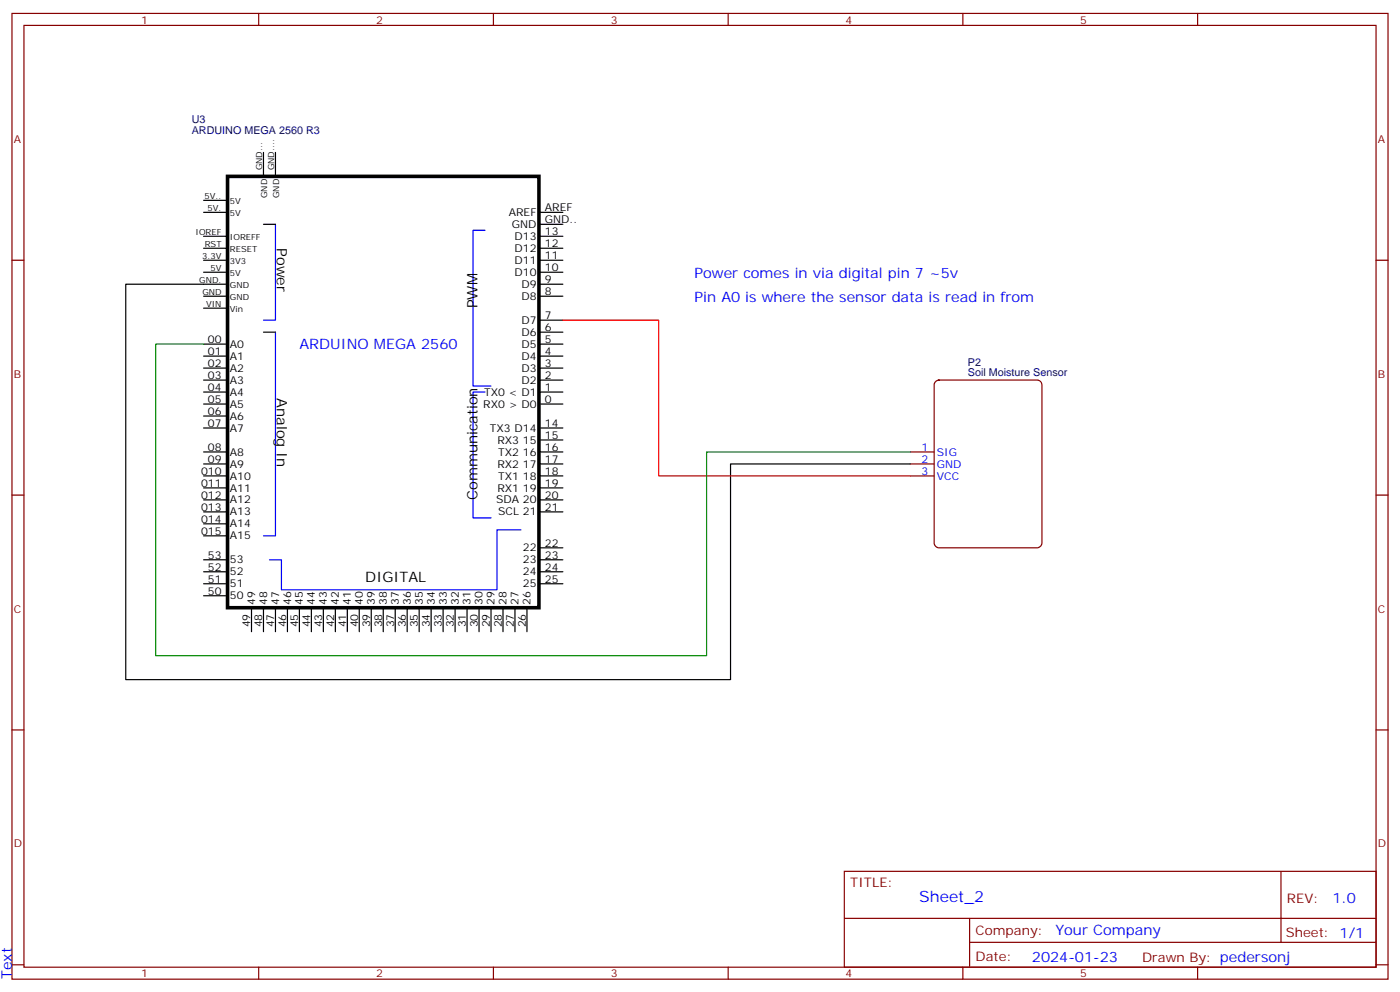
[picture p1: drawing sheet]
<svg xmlns="http://www.w3.org/2000/svg" width="412mm" height="292mm" viewBox="0 0 412 292" stroke-linecap="round" stroke-linejoin="round" font-family="sans-serif">
<g fill="none" stroke="#870000" stroke-width=".35">
<path d="M3.5 4h405.4v284.3h-405.4zM7.1 7.5h398.2v277.3h-398.2zM76.2 4v3.5M145.3 4v3.5M214.5 4v3.5M283.6 4v3.5M352.8 4v3.5M3.5 76.6h3.6M405.3 76.6h3.6M3.5 145.8h3.6M405.3 145.8h3.6M3.5 214.9h3.6"/>
<path d="M405.3 214.9h3.6M248.7 256.5h156.6v28.3h-156.6zM377.3 256.6v20.8M248.7 270.4h156.5M285.6 277.4h119.6M285.6 270.4v14.1M3.5 284.1h3.6M76.2 284.8v3.5M145.3 284.8v3.5M214.5 284.8v3.5M283.6 284.8v3.5M352.8 284.8v3.5"/>
<path d="M405.3 284.1h3.6"/>
</g>
<g fill="none" stroke="#000" stroke-width=".35">
<path d="M60 59h7M77.6 44.9v7M81.1 44.9v7M60 76.6h7M60 73.1h7M60 69.6h7M60 62.5h7M77.6 66h3.5M158.7 76.6h7.1M158.7 73.1h7.1M158.7 69.6h7.1M158.7 62.5h7.1"/>
<path d="M158.7 66h7.1M60 87.2h7M60 83.7h7M60 80.2h7M60 90.7h7M77.6 97.8h3.5M158.7 94.3h7.1M158.7 87.2h7.1M158.7 83.7h7.1M158.7 80.2h7.1M158.7 97.8h7.1M60 101.3h7"/>
<path d="M60 104.8h7M60 108.4h7M60 111.9h7M60 115.4h7M60 119h7M158.7 101.3h7.1M158.7 104.8h7.1M158.7 108.4h7.1M158.7 111.9h7.1M158.7 115.4h7.1M158.7 119h7.1M60 122.5h7"/>
<path d="M60 126h7M60 133.1h7M60 136.6h7M158.7 126h7.1M158.7 133.1h7.1M158.7 136.6h7.1M158.7 129.5h7.1M60 140.1h7M60 143.7h7M60 147.2h7M60 150.7h7M60 154.2h7"/>
<path d="M60 157.8h7M158.7 140.1h7.1M158.7 143.7h7.1M158.7 147.2h7.1M158.7 150.7h7.1M60 168.3h7M60 164.8h7M60 171.9h7M60 175.4h7M74.1 178.9v7.1M77.6 178.9v7.1M81.1 178.9v7.1"/>
<path d="M84.7 178.9v7.1M88.2 178.9v7.1M91.7 178.9v7.1M95.2 178.9v7.1M98.8 178.9v7.1M102.3 178.9v7.1M105.8 178.9v7.1M109.4 178.9v7.1M112.9 178.9v7.1M116.4 178.9v7.1M119.9 178.9v7.1M123.5 178.9v7.1"/>
<path d="M127 178.9v7.1M130.5 178.9v7.1M134.1 178.9v7.1M137.6 178.9v7.1M141.1 178.9v7.1M144.6 178.9v7.1M148.2 178.9v7.1M151.7 178.9v7.1M155.2 178.9v7.1M158.7 168.3h7.1M158.7 164.8h7.1M158.7 171.9h7.1"/>
<path d="M158.7 161.3h7.1"/>
</g>
<path d="M67 51.9h91.7v127h-91.7z" fill="none" stroke="#000" stroke-width="1.1"/>
<path d="M81.1 66v28.3h-3.5M142.9 67.8h-3.6v45.9h5.3M81.1 97.8v60h-3.5M142.9 115.4h-3.6v37.1h5.3M153.5 156h-7.1v17.6h-63.5v-8.8h-3.5" fill="none" stroke="#00f" stroke-width=".35"/>
<path d="M275.5 112.5l1.1-.6h28.9a1.41 1.41 0 0 1 1.4 1.4v46.6a1.51 1.51 0 0 1-1.4 1.4h-28.9a1.51 1.51 0 0 1-1.4-1.4v-46.6z" fill="#fff" stroke="#800000" stroke-width=".35"/>
<path d="M268.1 133.1h7.1M268.1 136.6h7.1M268.1 140.1h7.1" fill="none" stroke="#870000" stroke-width=".35"/>
<path d="M60 83.7h-23v116.4h178.2v-63.5h52.9" fill="none" stroke="#000" stroke-width=".35"/>
<path d="M165.8 94.3h28.2v45.8h74.1" fill="none" stroke="#f00" stroke-width=".35"/>
<path d="M60 101.3h-14.1v91.7h162.2v-59.9h60" fill="none" stroke="#008700" stroke-width=".35"/>
<text font-size="4.6" fill="#00f" x="270.8" y="265.6">Sheet_2</text>
<g font-size="4.2">
<text x="81.6" y="73.1" transform="rotate(90 81.6 73.1)">Pow</text>
<text x="81.6" y="81.7" transform="rotate(90 81.6 81.7)">er</text>
<text x="140.7" y="90.7" transform="rotate(-90 140.7 90.7)">PWM</text>
<text x="81.6" y="117.2" transform="rotate(90 81.6 117.2)">Analog In</text>
<text x="140.7" y="147.2" transform="rotate(-90 140.7 147.2)">Communication</text>
<text x="107.6" y="171.4">DIGITAL</text>
</g>
<g font-size="4.2" fill="#00f">
<text x="204.6" y="81.9">Pow</text>
<text x="213.2" y="81.9">er comes in via digital pin 7 ~5v</text>
<text x="204.6" y="89">Pin A0 is w</text>
<text x="227.9" y="89">here the sensor data is read in from</text>
<text x="88.2" y="102.6">ARDUINO MEGA 2560</text>
<text x="392.5" y="265.8">1.0</text>
<text x="310.9" y="275.4">Your Company</text>
<text x="304" y="283.2">2024-01-23</text>
<text x="3.5" y="288.3" transform="rotate(-90 3.5 288.3)">Text</text>
</g>
<g font-size="3.9" fill="#800">
<text x="250.5" y="261.1">TITLE:</text>
<text x="379.1" y="265.8">REV:</text>
<text x="287.4" y="275.3">Company:</text>
<text x="378.7" y="275.9">Sheet: 1/1</text>
<text x="287.4" y="283">Date:</text>
<text x="336.4" y="283.1">Draw</text>
<text x="346.6" y="283.1">n By: pedersonj</text>
</g>
<g font-size="3.2" fill="#800">
<text x="41.6" y="6.9">1</text>
<text x="110.8" y="6.9">2</text>
<text x="179.9" y="6.9">3</text>
<text x="249.1" y="6.9">4</text>
<text x="318.2" y="6.9">5</text>
<text x="4.1" y="42.1">A</text>
<text x="405.9" y="42.1">A</text>
<text x="4.1" y="111.2">B</text>
<text x="405.9" y="111.2">B</text>
<text x="4.1" y="180.3">C</text>
<text x="405.9" y="180.3">C</text>
<text x="4.1" y="249.5">D</text>
<text x="405.9" y="249.5">D</text>
<text x="41.6" y="287.8">1</text>
<text x="110.8" y="287.8">2</text>
<text x="179.9" y="287.8">3</text>
<text x="249.1" y="287.8">4</text>
<text x="318.2" y="287.8">5</text>
</g>
<g font-size="3.2" fill="#000080">
<text x="56.5" y="39.5">ARDUINO MEGA 2560 R3</text>
<text x="56.5" y="36.3">U3</text>
<text x="285.1" y="107.6">P2</text>
<text x="285.1" y="110.8">Soil Moisture Sensor</text>
</g>
<g font-size="3.2">
<text x="149.8" y="63.6">AREF</text>
<text x="160.5" y="62.2">AREF</text>
<text x="160.5" y="65.7">GND..</text>
<text x="150.8" y="67.1">GND</text>
<text x="151.6" y="70.6">D13</text>
<text x="160.5" y="69.2">13</text>
<text x="151.6" y="77.7">D11</text>
<text x="151.6" y="74.2">D12</text>
<text x="160.5" y="76.3">11</text>
<text x="160.5" y="72.7">12</text>
<text x="151.6" y="81.2">D10</text>
<text x="160.5" y="83.3">9</text>
<text x="160.5" y="79.8">10</text>
<text x="153.6" y="88.3">D8</text>
<text x="153.6" y="84.7">D9</text>
<text x="160.5" y="86.9">8</text>
<text x="153.6" y="95.3">D7</text>
<text x="160.5" y="93.9">7</text>
<text x="61.2" y="101">00</text>
<text x="153.6" y="98.8">D6</text>
<text x="160.5" y="101">5</text>
<text x="160.5" y="97.4">6</text>
<text x="61.2" y="104.5">01</text>
<text x="67.7" y="102.4">A0</text>
<text x="67.7" y="105.9">A1</text>
<text x="153.6" y="105.9">D4</text>
<text x="153.6" y="102.4">D5</text>
<text x="160.5" y="104.5">4</text>
<text x="61.2" y="108">02</text>
<text x="61.2" y="111.5">03</text>
<text x="67.7" y="109.4">A2</text>
<text x="67.7" y="113">A3</text>
<text x="153.6" y="113">D2</text>
<text x="153.6" y="109.4">D3</text>
<text x="160.5" y="111.5">2</text>
<text x="160.5" y="108">3</text>
<text x="61.2" y="115.1">04</text>
<text x="61.2" y="118.6">05</text>
<text x="67.7" y="116.5">A4</text>
<text x="142.6" y="116.5">TX0 &lt; D1</text>
<text x="160.5" y="118.6">0</text>
<text x="160.5" y="115.1">1</text>
<text x="61.2" y="122.1">06</text>
<text x="61.2" y="125.7">07</text>
<text x="67.7" y="120">A5</text>
<text x="67.7" y="123.5">A6</text>
<text x="142.4" y="120">RX0 &gt; D0</text>
<text x="160.5" y="125.7">14</text>
<text x="67.7" y="127.1">A7</text>
<text x="144.3" y="127.1">TX3 D14</text>
<text x="146.5" y="130.6">RX3 15</text>
<text x="160.5" y="129.2">15</text>
<text x="61.2" y="132.7">08</text>
<text x="61.2" y="136.2">09</text>
<text x="67.7" y="134.1">A8</text>
<text x="67.7" y="137.7">A9</text>
<text x="146.5" y="137.7">RX2 17</text>
<text x="146.8" y="134.1">TX2 16</text>
<text x="160.5" y="136.2">17</text>
<text x="160.5" y="132.7">16</text>
<text x="59.2" y="139.8">010</text>
<text x="59.2" y="143.3">011</text>
<text x="67.7" y="141.2">A10</text>
<text x="146.8" y="141.2">TX1 18</text>
<text x="160.5" y="143.3">19</text>
<text x="160.5" y="139.8">18</text>
<text x="59.2" y="146.8">012</text>
<text x="67.7" y="144.7">A11</text>
<text x="67.7" y="148.2">A12</text>
<text x="146.1" y="148.2">SDA 20</text>
<text x="146.5" y="144.7">RX1 19</text>
<text x="160.5" y="146.8">20</text>
<text x="59.2" y="150.4">013</text>
<text x="59.2" y="153.9">014</text>
<text x="67.7" y="151.8">A13</text>
<text x="67.7" y="155.3">A14</text>
<text x="146.7" y="151.8">SCL 21</text>
<text x="160.5" y="150.4">21</text>
<text x="59.2" y="157.4">015</text>
<text x="67.7" y="158.8">A15</text>
<text x="160.5" y="160.9">22</text>
<text x="61.2" y="164.5">53</text>
<text x="61.2" y="168">52</text>
<text x="67.7" y="165.9">53</text>
<text x="154" y="165.9">23</text>
<text x="154" y="162.3">22</text>
<text x="160.5" y="168">24</text>
<text x="160.5" y="164.5">23</text>
<text x="61.2" y="171.5">51</text>
<text x="67.7" y="172.9">51</text>
<text x="67.7" y="169.4">52</text>
<text x="154" y="169.4">24</text>
<text x="154" y="172.9">25</text>
<text x="160.5" y="171.5">25</text>
<text x="61.2" y="175">50</text>
<text x="67.7" y="176.5">50</text>
<text x="75.1" y="178.2" transform="rotate(-90 75.1 178.2)">49</text>
<text x="78.7" y="178.2" transform="rotate(-90 78.7 178.2)">48</text>
<text x="82.2" y="178.2" transform="rotate(-90 82.2 178.2)">47</text>
<text x="85.7" y="178.2" transform="rotate(-90 85.7 178.2)">46</text>
<text x="89.3" y="178.2" transform="rotate(-90 89.3 178.2)">45</text>
<text x="92.8" y="178.2" transform="rotate(-90 92.8 178.2)">44</text>
<text x="96.3" y="178.2" transform="rotate(-90 96.3 178.2)">43</text>
<text x="99.8" y="178.2" transform="rotate(-90 99.8 178.2)">42</text>
<text x="103.4" y="178.2" transform="rotate(-90 103.4 178.2)">41</text>
<text x="106.9" y="178.2" transform="rotate(-90 106.9 178.2)">40</text>
<text x="110.4" y="178.2" transform="rotate(-90 110.4 178.2)">39</text>
<text x="113.9" y="178.2" transform="rotate(-90 113.9 178.2)">38</text>
<text x="117.5" y="178.2" transform="rotate(-90 117.5 178.2)">37</text>
<text x="121" y="178.2" transform="rotate(-90 121 178.2)">36</text>
<text x="124.5" y="178.2" transform="rotate(-90 124.5 178.2)">35</text>
<text x="128.1" y="178.2" transform="rotate(-90 128.1 178.2)">34</text>
<text x="131.6" y="178.2" transform="rotate(-90 131.6 178.2)">33</text>
<text x="135.1" y="178.2" transform="rotate(-90 135.1 178.2)">32</text>
<text x="138.6" y="178.2" transform="rotate(-90 138.6 178.2)">31</text>
<text x="142.2" y="178.2" transform="rotate(-90 142.2 178.2)">30</text>
<text x="145.7" y="178.2" transform="rotate(-90 145.7 178.2)">29</text>
<text x="149.2" y="178.2" transform="rotate(-90 149.2 178.2)">28</text>
<text x="152.8" y="178.2" transform="rotate(-90 152.8 178.2)">27</text>
<text x="156.3" y="178.2" transform="rotate(-90 156.3 178.2)">26</text>
<text x="73.7" y="184.7" transform="rotate(-90 73.7 184.7)">49</text>
<text x="77.3" y="184.7" transform="rotate(-90 77.3 184.7)">48</text>
<text x="80.8" y="184.7" transform="rotate(-90 80.8 184.7)">47</text>
<text x="84.3" y="184.7" transform="rotate(-90 84.3 184.7)">46</text>
<text x="87.8" y="184.7" transform="rotate(-90 87.8 184.7)">45</text>
<text x="91.4" y="184.7" transform="rotate(-90 91.4 184.7)">44</text>
<text x="94.9" y="184.7" transform="rotate(-90 94.9 184.7)">43</text>
<text x="98.4" y="184.7" transform="rotate(-90 98.4 184.7)">42</text>
<text x="102" y="184.7" transform="rotate(-90 102 184.7)">41</text>
<text x="105.5" y="184.7" transform="rotate(-90 105.5 184.7)">40</text>
<text x="109" y="184.7" transform="rotate(-90 109 184.7)">39</text>
<text x="112.5" y="184.7" transform="rotate(-90 112.5 184.7)">38</text>
<text x="116.1" y="184.7" transform="rotate(-90 116.1 184.7)">37</text>
<text x="119.6" y="184.7" transform="rotate(-90 119.6 184.7)">36</text>
<text x="123.1" y="184.7" transform="rotate(-90 123.1 184.7)">35</text>
<text x="126.6" y="184.7" transform="rotate(-90 126.6 184.7)">34</text>
<text x="130.2" y="184.7" transform="rotate(-90 130.2 184.7)">33</text>
<text x="133.7" y="184.7" transform="rotate(-90 133.7 184.7)">32</text>
<text x="137.2" y="184.7" transform="rotate(-90 137.2 184.7)">31</text>
<text x="140.8" y="184.7" transform="rotate(-90 140.8 184.7)">30</text>
<text x="144.3" y="184.7" transform="rotate(-90 144.3 184.7)">29</text>
<text x="147.8" y="184.7" transform="rotate(-90 147.8 184.7)">28</text>
<text x="151.3" y="184.7" transform="rotate(-90 151.3 184.7)">27</text>
<text x="154.9" y="184.7" transform="rotate(-90 154.9 184.7)">26</text>
</g>
<g font-size="3.2" fill="#00f">
<text x="271.5" y="132.8">1</text>
<text x="271.5" y="136.4">2</text>
<text x="276" y="134.2">SIG</text>
<text x="276" y="137.8">GND</text>
<text x="271.5" y="139.9">3</text>
<text x="276" y="141.3">VCC</text>
</g>
<g font-size="2.5">
<text x="77.3" y="50.2" transform="rotate(-90 77.3 50.2)">GND...</text>
<text x="80.8" y="50.2" transform="rotate(-90 80.8 50.2)">GND....</text>
<text x="60.2" y="58.6">5V..</text>
<text x="78.7" y="58.3" transform="rotate(-90 78.7 58.3)">GND</text>
<text x="82.2" y="58.3" transform="rotate(-90 82.2 58.3)">GND</text>
<text x="61.1" y="62.2">5V.</text>
<text x="67.7" y="60">5V</text>
<text x="67.7" y="63.6">5V</text>
<text x="57.6" y="69.2">IOREF</text>
<text x="67.7" y="70.6">IOREFF</text>
<text x="59.5" y="76.3">3.3V</text>
<text x="60.3" y="72.7">RST</text>
<text x="67.7" y="77.7">3V3</text>
<text x="67.7" y="74.2">RESET</text>
<text x="58.7" y="83.3">GND.</text>
<text x="62" y="79.8">5V</text>
<text x="67.7" y="81.2">5V</text>
<text x="59.6" y="86.9">GND</text>
<text x="67.7" y="88.3">GND</text>
<text x="67.7" y="84.7">GND</text>
<text x="60.7" y="90.4">VIN</text>
<text x="67.7" y="91.8">Vin</text>
</g>
</svg>
